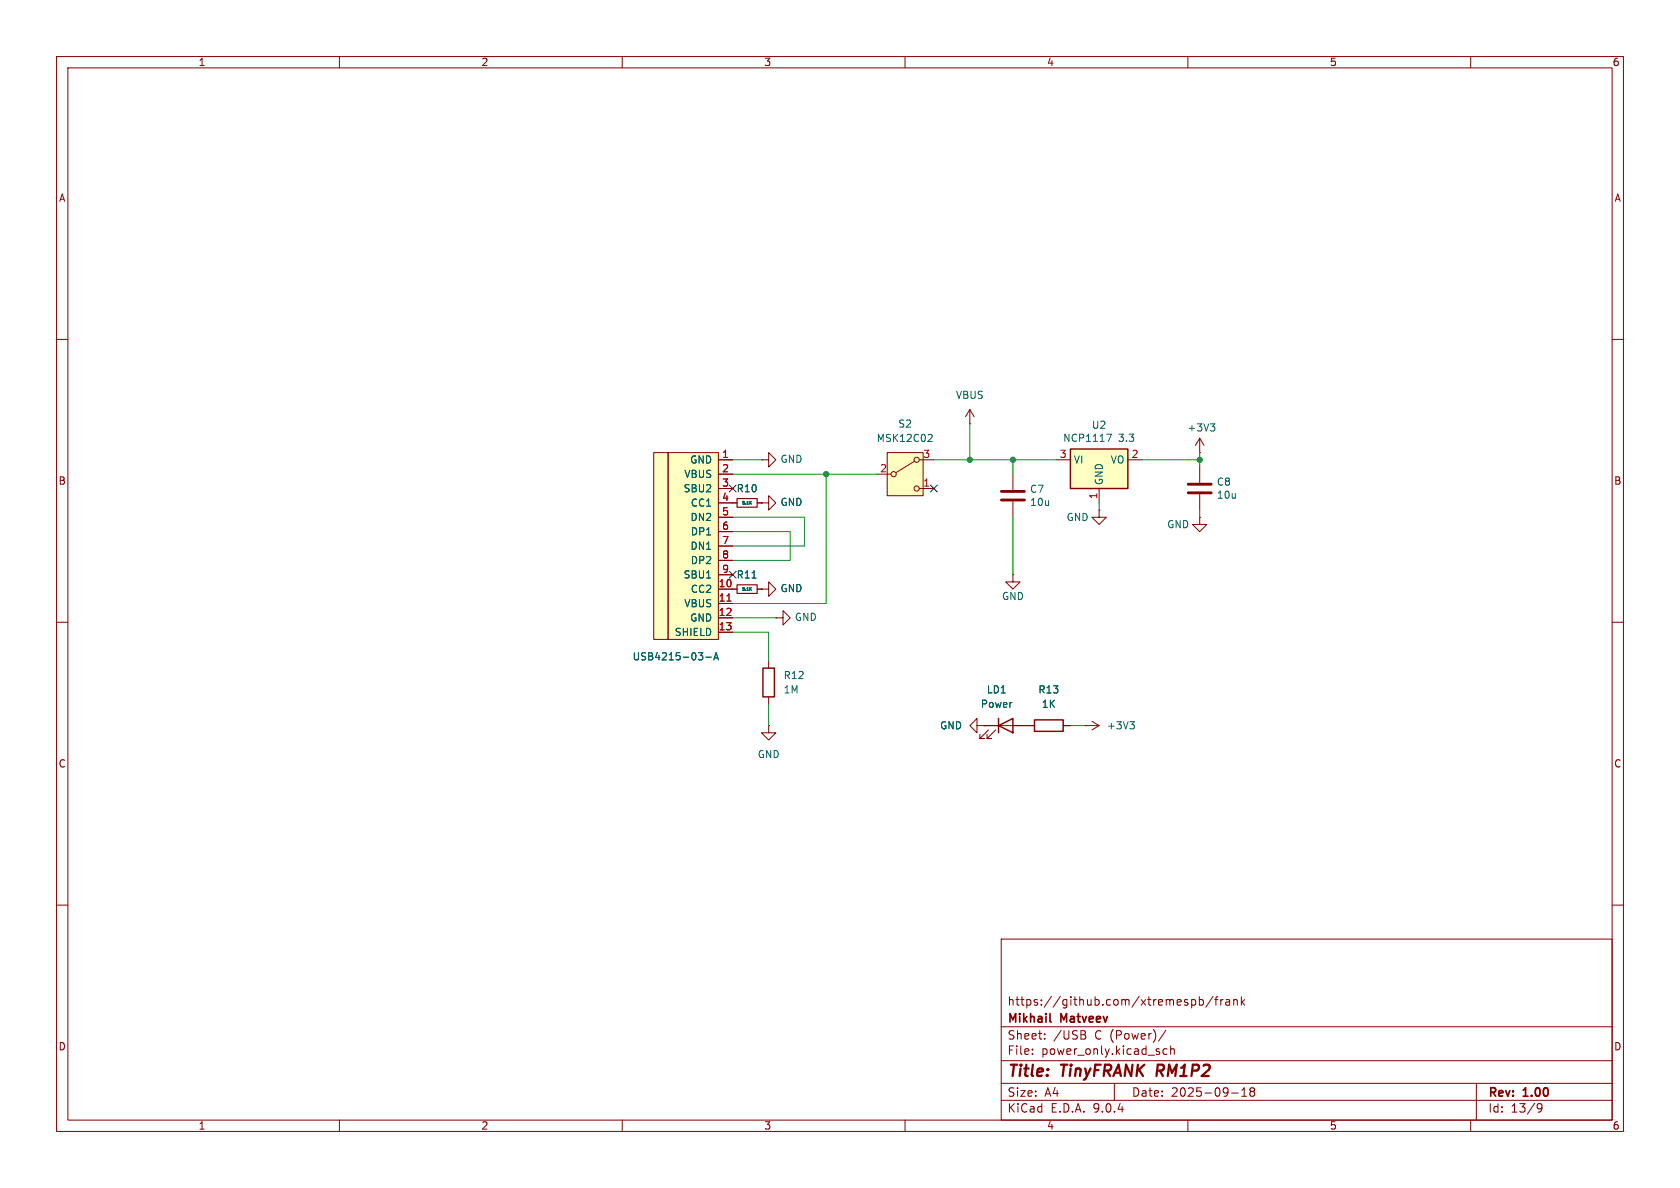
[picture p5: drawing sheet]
(kicad_sch
 (version 20250114)
 (generator "eeschema")
 (generator_version "9.0")
 (paper "A4")
 (title_block
  (title "${NAME} ${MODEL}")
  (date "${DATE}")
  (rev "${VERSION}")
  (company "Mikhail Matveev")
  (comment 1 "https://github.com/xtremespb/frank"))
 (lib_symbols
  (symbol "+3V3_1"
   (power)
   (pin_numbers (hide yes))
   (pin_names
    (offset 0) (hide yes)) (exclude_from_sim no) (in_bom yes) (on_board yes)
   (property "Reference" "#PWR" (at 0 -3.81 0) (effects (font (size 1.27 1.27)) (hide yes)))
   (property "Value" "+3V3" (at 0 3.556 0) (effects (font (size 1.27 1.27))))
   (property "Footprint" "" (at 0 0 0) (effects (font (size 1.27 1.27)) (hide yes)))
   (property "Datasheet" "" (at 0 0 0) (effects (font (size 1.27 1.27)) (hide yes)))
   (property "Description" "Power symbol creates a global label with name \"+3V3\"" (at 0 0 0) (effects (font (size 1.27 1.27)) (hide yes)))
   (symbol "+3V3_1_0_1"
    (polyline (pts (xy -0.762 1.27) (xy 0 2.54)) (stroke (width 0) (type default)) (fill (type none)))
    (polyline (pts (xy 0 2.54) (xy 0.762 1.27)) (stroke (width 0) (type default)) (fill (type none)))
    (polyline (pts (xy 0 0) (xy 0 2.54)) (stroke (width 0) (type default)) (fill (type none))))
   (symbol "+3V3_1_1_1"
    (pin power_in line (at 0 0 90) (length 0) (name "~" (effects (font (size 1.27 1.27)))) (number "1" (effects (font (size 1.27 1.27))))))
   (embedded_fonts no))
  (symbol "Device:C"
   (pin_numbers (hide yes))
   (pin_names
    (offset 0.254)) (exclude_from_sim no) (in_bom yes) (on_board yes)
   (property "Reference" "C" (at 0.635 2.54 0) (effects (font (size 1.27 1.27)) (justify left)))
   (property "Value" "C" (at 0.635 -2.54 0) (effects (font (size 1.27 1.27)) (justify left)))
   (property "Footprint" "" (at 0.9652 -3.81 0) (effects (font (size 1.27 1.27)) (hide yes)))
   (property "Datasheet" "~" (at 0 0 0) (effects (font (size 1.27 1.27)) (hide yes)))
   (property "Description" "Unpolarized capacitor" (at 0 0 0) (effects (font (size 1.27 1.27)) (hide yes)))
   (symbol "C_0_1"
    (polyline (pts (xy -2.032 0.762) (xy 2.032 0.762)) (stroke (width 0.508) (type default)) (fill (type none)))
    (polyline (pts (xy -2.032 -0.762) (xy 2.032 -0.762)) (stroke (width 0.508) (type default)) (fill (type none))))
   (symbol "C_1_1"
    (pin passive line (at 0 3.81 270) (length 2.794) (name "~" (effects (font (size 1.27 1.27)))) (number "1" (effects (font (size 1.27 1.27)))))
    (pin passive line (at 0 -3.81 90) (length 2.794) (name "~" (effects (font (size 1.27 1.27)))) (number "2" (effects (font (size 1.27 1.27))))))
   (embedded_fonts no))
  (symbol "Device:LED"
   (pin_numbers (hide yes))
   (pin_names
    (offset 1.016) (hide yes)) (exclude_from_sim no) (in_bom yes) (on_board yes)
   (property "Reference" "D" (at 0 2.54 0) (effects (font (size 1.27 1.27))))
   (property "Value" "LED" (at 0 -2.54 0) (effects (font (size 1.27 1.27))))
   (property "Footprint" "" (at 0 0 0) (effects (font (size 1.27 1.27)) (hide yes)))
   (property "Datasheet" "~" (at 0 0 0) (effects (font (size 1.27 1.27)) (hide yes)))
   (property "Description" "Light emitting diode" (at 0 0 0) (effects (font (size 1.27 1.27)) (hide yes)))
   (property "Sim.Pins" "1=K 2=A" (at 0 0 0) (effects (font (size 1.27 1.27)) (hide yes)))
   (symbol "LED_0_1"
    (polyline (pts (xy -3.048 -0.762) (xy -4.572 -2.286) (xy -3.81 -2.286) (xy -4.572 -2.286) (xy -4.572 -1.524)) (stroke (width 0) (type default)) (fill (type none)))
    (polyline (pts (xy -1.778 -0.762) (xy -3.302 -2.286) (xy -2.54 -2.286) (xy -3.302 -2.286) (xy -3.302 -1.524)) (stroke (width 0) (type default)) (fill (type none)))
    (polyline (pts (xy -1.27 0) (xy 1.27 0)) (stroke (width 0) (type default)) (fill (type none)))
    (polyline (pts (xy -1.27 -1.27) (xy -1.27 1.27)) (stroke (width 0.254) (type default)) (fill (type none)))
    (polyline (pts (xy 1.27 -1.27) (xy 1.27 1.27) (xy -1.27 0) (xy 1.27 -1.27)) (stroke (width 0.254) (type default)) (fill (type none))))
   (symbol "LED_1_1"
    (pin passive line (at -3.81 0 0) (length 2.54) (name "K" (effects (font (size 1.27 1.27)))) (number "1" (effects (font (size 1.27 1.27)))))
    (pin passive line (at 3.81 0 180) (length 2.54) (name "A" (effects (font (size 1.27 1.27)))) (number "2" (effects (font (size 1.27 1.27))))))
   (embedded_fonts no))
  (symbol "Device:R"
   (pin_numbers (hide yes))
   (pin_names
    (offset 0)) (exclude_from_sim no) (in_bom yes) (on_board yes)
   (property "Reference" "R" (at 2.032 0 90) (effects (font (size 1.27 1.27))))
   (property "Value" "R" (at 0 0 90) (effects (font (size 1.27 1.27))))
   (property "Footprint" "" (at -1.778 0 90) (effects (font (size 1.27 1.27)) (hide yes)))
   (property "Datasheet" "~" (at 0 0 0) (effects (font (size 1.27 1.27)) (hide yes)))
   (property "Description" "Resistor" (at 0 0 0) (effects (font (size 1.27 1.27)) (hide yes)))
   (symbol "R_0_1"
    (rectangle (start -1.016 -2.54) (end 1.016 2.54) (stroke (width 0.254) (type default)) (fill (type none))))
   (symbol "R_1_1"
    (pin passive line (at 0 3.81 270) (length 1.27) (name "~" (effects (font (size 1.27 1.27)))) (number "1" (effects (font (size 1.27 1.27)))))
    (pin passive line (at 0 -3.81 90) (length 1.27) (name "~" (effects (font (size 1.27 1.27)))) (number "2" (effects (font (size 1.27 1.27))))))
   (embedded_fonts no))
  (symbol "Device:R_Small"
   (pin_numbers (hide yes))
   (pin_names
    (offset 0.254) (hide yes)) (exclude_from_sim no) (in_bom yes) (on_board yes)
   (property "Reference" "R" (at 0 0 90) (effects (font (size 1.016 1.016))))
   (property "Value" "R_Small" (at 1.778 0 90) (effects (font (size 1.27 1.27))))
   (property "Footprint" "" (at 0 0 0) (effects (font (size 1.27 1.27)) (hide yes)))
   (property "Datasheet" "~" (at 0 0 0) (effects (font (size 1.27 1.27)) (hide yes)))
   (property "Description" "Resistor, small symbol" (at 0 0 0) (effects (font (size 1.27 1.27)) (hide yes)))
   (symbol "R_Small_0_1"
    (rectangle (start -0.762 1.778) (end 0.762 -1.778) (stroke (width 0.2032) (type default)) (fill (type none))))
   (symbol "R_Small_1_1"
    (pin passive line (at 0 2.54 270) (length 0.762) (name "~" (effects (font (size 1.27 1.27)))) (number "1" (effects (font (size 1.27 1.27)))))
    (pin passive line (at 0 -2.54 90) (length 0.762) (name "~" (effects (font (size 1.27 1.27)))) (number "2" (effects (font (size 1.27 1.27))))))
   (embedded_fonts no))
  (symbol "FRANK:USB-C"
   (pin_names
    (offset 1.016)) (exclude_from_sim no) (in_bom yes) (on_board yes)
   (property "Reference" "USB1" (at -6.35 10.16 0) (effects (font (size 1.27 1.27)) (justify right) (hide yes)))
   (property "Value" "USB Type C" (at 0.254 -20.828 0) (effects (font (size 1.27 1.27)) (justify right)))
   (property "Footprint" "LIBS:USB-TYPE-C-31-M-12_lib2" (at 3.81 -1.27 0) (effects (font (size 1.27 1.27)) (hide yes)))
   (property "Datasheet" "" (at 3.81 -1.27 0) (effects (font (size 1.27 1.27)) (hide yes)))
   (property "Description" "" (at 0 0 0) (effects (font (size 1.27 1.27)) (hide yes)))
   (property "LCSC" "C165948" (at 0 0 0) (effects (font (size 1.27 1.27)) (hide yes)))
   (symbol "USB-C_0_1"
    (rectangle (start -11.43 15.24) (end -8.89 -17.78) (stroke (width 0) (type default)) (fill (type background)))
    (rectangle (start 0 -17.78) (end -8.89 15.24) (stroke (width 0) (type default)) (fill (type background))))
   (symbol "USB-C_1_1"
    (pin input line (at 2.54 13.97 180) (length 2.54) (name "GND" (effects (font (size 1.27 1.27)))) (number "1" (effects (font (size 1.27 1.27)))))
    (pin input line (at 2.54 11.43 180) (length 2.54) (name "VBUS" (effects (font (size 1.27 1.27)))) (number "2" (effects (font (size 1.27 1.27)))))
    (pin input line (at 2.54 8.89 180) (length 2.54) (name "SBU2" (effects (font (size 1.27 1.27)))) (number "3" (effects (font (size 1.27 1.27)))))
    (pin input line (at 2.54 6.35 180) (length 2.54) (name "CC1" (effects (font (size 1.27 1.27)))) (number "4" (effects (font (size 1.27 1.27)))))
    (pin input line (at 2.54 3.81 180) (length 2.54) (name "DN2" (effects (font (size 1.27 1.27)))) (number "5" (effects (font (size 1.27 1.27)))))
    (pin input line (at 2.54 1.27 180) (length 2.54) (name "DP1" (effects (font (size 1.27 1.27)))) (number "6" (effects (font (size 1.27 1.27)))))
    (pin input line (at 2.54 -1.27 180) (length 2.54) (name "DN1" (effects (font (size 1.27 1.27)))) (number "7" (effects (font (size 1.27 1.27)))))
    (pin input line (at 2.54 -3.81 180) (length 2.54) (name "DP2" (effects (font (size 1.27 1.27)))) (number "8" (effects (font (size 1.27 1.27)))))
    (pin input line (at 2.54 -6.35 180) (length 2.54) (name "SBU1" (effects (font (size 1.27 1.27)))) (number "9" (effects (font (size 1.27 1.27)))))
    (pin input line (at 2.54 -8.89 180) (length 2.54) (name "CC2" (effects (font (size 1.27 1.27)))) (number "10" (effects (font (size 1.27 1.27)))))
    (pin input line (at 2.54 -11.43 180) (length 2.54) (name "VBUS" (effects (font (size 1.27 1.27)))) (number "11" (effects (font (size 1.27 1.27)))))
    (pin input line (at 2.54 -13.97 180) (length 2.54) (name "GND" (effects (font (size 1.27 1.27)))) (number "12" (effects (font (size 1.27 1.27)))))
    (pin input line (at 2.54 -16.51 180) (length 2.54) (name "SHIELD" (effects (font (size 1.27 1.27)))) (number "13" (effects (font (size 1.27 1.27))))))
   (embedded_fonts no))
  (symbol "GND_1"
   (power)
   (pin_numbers (hide yes))
   (pin_names
    (offset 0) (hide yes)) (exclude_from_sim no) (in_bom yes) (on_board yes)
   (property "Reference" "#PWR" (at 0 -6.35 0) (effects (font (size 1.27 1.27)) (hide yes)))
   (property "Value" "GND" (at 0 -3.81 0) (effects (font (size 1.27 1.27))))
   (property "Footprint" "" (at 0 0 0) (effects (font (size 1.27 1.27)) (hide yes)))
   (property "Datasheet" "" (at 0 0 0) (effects (font (size 1.27 1.27)) (hide yes)))
   (property "Description" "Power symbol creates a global label with name \"GND\" , ground" (at 0 0 0) (effects (font (size 1.27 1.27)) (hide yes)))
   (symbol "GND_1_0_1"
    (polyline (pts (xy 0 0) (xy 0 -1.27) (xy 1.27 -1.27) (xy 0 -2.54) (xy -1.27 -1.27) (xy 0 -1.27)) (stroke (width 0) (type default)) (fill (type none))))
   (symbol "GND_1_1_1"
    (pin power_in line (at 0 0 270) (length 0) (name "~" (effects (font (size 1.27 1.27)))) (number "1" (effects (font (size 1.27 1.27))))))
   (embedded_fonts no))
  (symbol "GND_2"
   (power)
   (pin_numbers (hide yes))
   (pin_names
    (offset 0) (hide yes)) (exclude_from_sim no) (in_bom yes) (on_board yes)
   (property "Reference" "#PWR" (at 0 -6.35 0) (effects (font (size 1.27 1.27)) (hide yes)))
   (property "Value" "GND" (at 0 -3.81 0) (effects (font (size 1.27 1.27))))
   (property "Footprint" "" (at 0 0 0) (effects (font (size 1.27 1.27)) (hide yes)))
   (property "Datasheet" "" (at 0 0 0) (effects (font (size 1.27 1.27)) (hide yes)))
   (property "Description" "Power symbol creates a global label with name \"GND\" , ground" (at 0 0 0) (effects (font (size 1.27 1.27)) (hide yes)))
   (symbol "GND_2_0_1"
    (polyline (pts (xy 0 0) (xy 0 -1.27) (xy 1.27 -1.27) (xy 0 -2.54) (xy -1.27 -1.27) (xy 0 -1.27)) (stroke (width 0) (type default)) (fill (type none))))
   (symbol "GND_2_1_1"
    (pin power_in line (at 0 0 270) (length 0) (name "~" (effects (font (size 1.27 1.27)))) (number "1" (effects (font (size 1.27 1.27))))))
   (embedded_fonts no))
  (symbol "GND_3"
   (power)
   (pin_numbers (hide yes))
   (pin_names
    (offset 0) (hide yes)) (exclude_from_sim no) (in_bom yes) (on_board yes)
   (property "Reference" "#PWR" (at 0 -6.35 0) (effects (font (size 1.27 1.27)) (hide yes)))
   (property "Value" "GND" (at 0 -3.81 0) (effects (font (size 1.27 1.27))))
   (property "Footprint" "" (at 0 0 0) (effects (font (size 1.27 1.27)) (hide yes)))
   (property "Datasheet" "" (at 0 0 0) (effects (font (size 1.27 1.27)) (hide yes)))
   (property "Description" "Power symbol creates a global label with name \"GND\" , ground" (at 0 0 0) (effects (font (size 1.27 1.27)) (hide yes)))
   (symbol "GND_3_0_1"
    (polyline (pts (xy 0 0) (xy 0 -1.27) (xy 1.27 -1.27) (xy 0 -2.54) (xy -1.27 -1.27) (xy 0 -1.27)) (stroke (width 0) (type default)) (fill (type none))))
   (symbol "GND_3_1_1"
    (pin power_in line (at 0 0 270) (length 0) (name "~" (effects (font (size 1.27 1.27)))) (number "1" (effects (font (size 1.27 1.27))))))
   (embedded_fonts no))
  (symbol "GND_4"
   (power)
   (pin_numbers (hide yes))
   (pin_names
    (offset 0) (hide yes)) (exclude_from_sim no) (in_bom yes) (on_board yes)
   (property "Reference" "#PWR" (at 0 -6.35 0) (effects (font (size 1.27 1.27)) (hide yes)))
   (property "Value" "GND" (at 0 -3.81 0) (effects (font (size 1.27 1.27))))
   (property "Footprint" "" (at 0 0 0) (effects (font (size 1.27 1.27)) (hide yes)))
   (property "Datasheet" "" (at 0 0 0) (effects (font (size 1.27 1.27)) (hide yes)))
   (property "Description" "Power symbol creates a global label with name \"GND\" , ground" (at 0 0 0) (effects (font (size 1.27 1.27)) (hide yes)))
   (symbol "GND_4_0_1"
    (polyline (pts (xy 0 0) (xy 0 -1.27) (xy 1.27 -1.27) (xy 0 -2.54) (xy -1.27 -1.27) (xy 0 -1.27)) (stroke (width 0) (type default)) (fill (type none))))
   (symbol "GND_4_1_1"
    (pin power_in line (at 0 0 270) (length 0) (name "~" (effects (font (size 1.27 1.27)))) (number "1" (effects (font (size 1.27 1.27))))))
   (embedded_fonts no))
  (symbol "GND_5"
   (power)
   (pin_numbers (hide yes))
   (pin_names
    (offset 0) (hide yes)) (exclude_from_sim no) (in_bom yes) (on_board yes)
   (property "Reference" "#PWR" (at 0 -6.35 0) (effects (font (size 1.27 1.27)) (hide yes)))
   (property "Value" "GND" (at 0 -3.81 0) (effects (font (size 1.27 1.27))))
   (property "Footprint" "" (at 0 0 0) (effects (font (size 1.27 1.27)) (hide yes)))
   (property "Datasheet" "" (at 0 0 0) (effects (font (size 1.27 1.27)) (hide yes)))
   (property "Description" "Power symbol creates a global label with name \"GND\" , ground" (at 0 0 0) (effects (font (size 1.27 1.27)) (hide yes)))
   (symbol "GND_5_0_1"
    (polyline (pts (xy 0 0) (xy 0 -1.27) (xy 1.27 -1.27) (xy 0 -2.54) (xy -1.27 -1.27) (xy 0 -1.27)) (stroke (width 0) (type default)) (fill (type none))))
   (symbol "GND_5_1_1"
    (pin power_in line (at 0 0 270) (length 0) (name "~" (effects (font (size 1.27 1.27)))) (number "1" (effects (font (size 1.27 1.27))))))
   (embedded_fonts no))
  (symbol "GND_6"
   (power)
   (pin_numbers (hide yes))
   (pin_names
    (offset 0) (hide yes)) (exclude_from_sim no) (in_bom yes) (on_board yes)
   (property "Reference" "#PWR" (at 0 -6.35 0) (effects (font (size 1.27 1.27)) (hide yes)))
   (property "Value" "GND" (at 0 -3.81 0) (effects (font (size 1.27 1.27))))
   (property "Footprint" "" (at 0 0 0) (effects (font (size 1.27 1.27)) (hide yes)))
   (property "Datasheet" "" (at 0 0 0) (effects (font (size 1.27 1.27)) (hide yes)))
   (property "Description" "Power symbol creates a global label with name \"GND\" , ground" (at 0 0 0) (effects (font (size 1.27 1.27)) (hide yes)))
   (symbol "GND_6_0_1"
    (polyline (pts (xy 0 0) (xy 0 -1.27) (xy 1.27 -1.27) (xy 0 -2.54) (xy -1.27 -1.27) (xy 0 -1.27)) (stroke (width 0) (type default)) (fill (type none))))
   (symbol "GND_6_1_1"
    (pin power_in line (at 0 0 270) (length 0) (name "~" (effects (font (size 1.27 1.27)))) (number "1" (effects (font (size 1.27 1.27))))))
   (embedded_fonts no))
  (symbol "GND_7"
   (power)
   (pin_numbers (hide yes))
   (pin_names
    (offset 0) (hide yes)) (exclude_from_sim no) (in_bom yes) (on_board yes)
   (property "Reference" "#PWR" (at 0 -6.35 0) (effects (font (size 1.27 1.27)) (hide yes)))
   (property "Value" "GND" (at 0 -3.81 0) (effects (font (size 1.27 1.27))))
   (property "Footprint" "" (at 0 0 0) (effects (font (size 1.27 1.27)) (hide yes)))
   (property "Datasheet" "" (at 0 0 0) (effects (font (size 1.27 1.27)) (hide yes)))
   (property "Description" "Power symbol creates a global label with name \"GND\" , ground" (at 0 0 0) (effects (font (size 1.27 1.27)) (hide yes)))
   (symbol "GND_7_0_1"
    (polyline (pts (xy 0 0) (xy 0 -1.27) (xy 1.27 -1.27) (xy 0 -2.54) (xy -1.27 -1.27) (xy 0 -1.27)) (stroke (width 0) (type default)) (fill (type none))))
   (symbol "GND_7_1_1"
    (pin power_in line (at 0 0 270) (length 0) (name "~" (effects (font (size 1.27 1.27)))) (number "1" (effects (font (size 1.27 1.27))))))
   (embedded_fonts no))
  (symbol "R_Small_1"
   (pin_numbers (hide yes))
   (pin_names
    (offset 0.254) (hide yes)) (exclude_from_sim no) (in_bom yes) (on_board yes)
   (property "Reference" "R" (at 0 0 90) (effects (font (size 1.016 1.016))))
   (property "Value" "R_Small" (at 1.778 0 90) (effects (font (size 1.27 1.27))))
   (property "Footprint" "" (at 0 0 0) (effects (font (size 1.27 1.27)) (hide yes)))
   (property "Datasheet" "~" (at 0 0 0) (effects (font (size 1.27 1.27)) (hide yes)))
   (property "Description" "Resistor, small symbol" (at 0 0 0) (effects (font (size 1.27 1.27)) (hide yes)))
   (symbol "R_Small_1_0_1"
    (rectangle (start -0.762 1.778) (end 0.762 -1.778) (stroke (width 0.2032) (type default)) (fill (type none))))
   (symbol "R_Small_1_1_1"
    (pin passive line (at 0 2.54 270) (length 0.762) (name "~" (effects (font (size 1.27 1.27)))) (number "1" (effects (font (size 1.27 1.27)))))
    (pin passive line (at 0 -2.54 90) (length 0.762) (name "~" (effects (font (size 1.27 1.27)))) (number "2" (effects (font (size 1.27 1.27))))))
   (embedded_fonts no))
  (symbol "Regulator_Linear:NCP1117-3.3_SOT223" (exclude_from_sim no) (in_bom yes) (on_board yes)
   (property "Reference" "U" (at -3.81 3.175 0) (effects (font (size 1.27 1.27))))
   (property "Value" "NCP1117-3.3_SOT223" (at 0 3.175 0) (effects (font (size 1.27 1.27)) (justify left)))
   (property "Footprint" "Package_TO_SOT_SMD:SOT-223-3_TabPin2" (at 0 5.08 0) (effects (font (size 1.27 1.27)) (hide yes)))
   (property "Datasheet" "http://www.onsemi.com/pub_link/Collateral/NCP1117-D.PDF" (at 2.54 -6.35 0) (effects (font (size 1.27 1.27)) (hide yes)))
   (property "Description" "1A Low drop-out regulator, Fixed Output 3.3V, SOT-223" (at 0 0 0) (effects (font (size 1.27 1.27)) (hide yes)))
   (symbol "NCP1117-3.3_SOT223_0_1"
    (rectangle (start -5.08 -5.08) (end 5.08 1.905) (stroke (width 0.254) (type default)) (fill (type background))))
   (symbol "NCP1117-3.3_SOT223_1_1"
    (pin power_in line (at -7.62 0 0) (length 2.54) (name "VI" (effects (font (size 1.27 1.27)))) (number "3" (effects (font (size 1.27 1.27)))))
    (pin power_in line (at 0 -7.62 90) (length 2.54) (name "GND" (effects (font (size 1.27 1.27)))) (number "1" (effects (font (size 1.27 1.27)))))
    (pin power_out line (at 7.62 0 180) (length 2.54) (name "VO" (effects (font (size 1.27 1.27)))) (number "2" (effects (font (size 1.27 1.27))))))
   (embedded_fonts no))
  (symbol "Switch:SW_SPDT_321"
   (pin_names
    (offset 1) (hide yes)) (exclude_from_sim no) (in_bom yes) (on_board yes)
   (property "Reference" "SW" (at 0 5.08 0) (effects (font (size 1.27 1.27))))
   (property "Value" "SW_SPDT_321" (at 0 -5.08 0) (effects (font (size 1.27 1.27))))
   (property "Footprint" "" (at 0 -10.16 0) (effects (font (size 1.27 1.27)) (hide yes)))
   (property "Datasheet" "~" (at 0 -7.62 0) (effects (font (size 1.27 1.27)) (hide yes)))
   (property "Description" "Switch, single pole double throw" (at 0 0 0) (effects (font (size 1.27 1.27)) (hide yes)))
   (symbol "SW_SPDT_321_0_1"
    (circle (center -2.032 0) (radius 0.4572) (stroke (width 0) (type default)) (fill (type none)))
    (polyline (pts (xy -1.651 0.254) (xy 1.651 2.286)) (stroke (width 0) (type default)) (fill (type none)))
    (circle (center 2.032 2.54) (radius 0.4572) (stroke (width 0) (type default)) (fill (type none)))
    (circle (center 2.032 -2.54) (radius 0.4572) (stroke (width 0) (type default)) (fill (type none))))
   (symbol "SW_SPDT_321_1_1"
    (rectangle (start -3.175 3.81) (end 3.175 -3.81) (stroke (width 0) (type default)) (fill (type background)))
    (pin passive line (at -5.08 0 0) (length 2.54) (name "B" (effects (font (size 1.27 1.27)))) (number "2" (effects (font (size 1.27 1.27)))))
    (pin passive line (at 5.08 2.54 180) (length 2.54) (name "A" (effects (font (size 1.27 1.27)))) (number "3" (effects (font (size 1.27 1.27)))))
    (pin passive line (at 5.08 -2.54 180) (length 2.54) (name "C" (effects (font (size 1.27 1.27)))) (number "1" (effects (font (size 1.27 1.27))))))
   (embedded_fonts no))
  (symbol "power:+3V3"
   (power)
   (pin_numbers (hide yes))
   (pin_names
    (offset 0) (hide yes)) (exclude_from_sim no) (in_bom yes) (on_board yes)
   (property "Reference" "#PWR" (at 0 -3.81 0) (effects (font (size 1.27 1.27)) (hide yes)))
   (property "Value" "+3V3" (at 0 3.556 0) (effects (font (size 1.27 1.27))))
   (property "Footprint" "" (at 0 0 0) (effects (font (size 1.27 1.27)) (hide yes)))
   (property "Datasheet" "" (at 0 0 0) (effects (font (size 1.27 1.27)) (hide yes)))
   (property "Description" "Power symbol creates a global label with name \"+3V3\"" (at 0 0 0) (effects (font (size 1.27 1.27)) (hide yes)))
   (symbol "+3V3_0_1"
    (polyline (pts (xy -0.762 1.27) (xy 0 2.54)) (stroke (width 0) (type default)) (fill (type none)))
    (polyline (pts (xy 0 2.54) (xy 0.762 1.27)) (stroke (width 0) (type default)) (fill (type none)))
    (polyline (pts (xy 0 0) (xy 0 2.54)) (stroke (width 0) (type default)) (fill (type none))))
   (symbol "+3V3_1_1"
    (pin power_in line (at 0 0 90) (length 0) (name "~" (effects (font (size 1.27 1.27)))) (number "1" (effects (font (size 1.27 1.27))))))
   (embedded_fonts no))
  (symbol "power:GND"
   (power)
   (pin_numbers (hide yes))
   (pin_names
    (offset 0) (hide yes)) (exclude_from_sim no) (in_bom yes) (on_board yes)
   (property "Reference" "#PWR" (at 0 -6.35 0) (effects (font (size 1.27 1.27)) (hide yes)))
   (property "Value" "GND" (at 0 -3.81 0) (effects (font (size 1.27 1.27))))
   (property "Footprint" "" (at 0 0 0) (effects (font (size 1.27 1.27)) (hide yes)))
   (property "Datasheet" "" (at 0 0 0) (effects (font (size 1.27 1.27)) (hide yes)))
   (property "Description" "Power symbol creates a global label with name \"GND\" , ground" (at 0 0 0) (effects (font (size 1.27 1.27)) (hide yes)))
   (symbol "GND_0_1"
    (polyline (pts (xy 0 0) (xy 0 -1.27) (xy 1.27 -1.27) (xy 0 -2.54) (xy -1.27 -1.27) (xy 0 -1.27)) (stroke (width 0) (type default)) (fill (type none))))
   (symbol "GND_1_1"
    (pin power_in line (at 0 0 270) (length 0) (name "~" (effects (font (size 1.27 1.27)))) (number "1" (effects (font (size 1.27 1.27))))))
   (embedded_fonts no))
  (symbol "power:VBUS"
   (power)
   (pin_numbers (hide yes))
   (pin_names
    (offset 0) (hide yes)) (exclude_from_sim no) (in_bom yes) (on_board yes)
   (property "Reference" "#PWR" (at 0 -3.81 0) (effects (font (size 1.27 1.27)) (hide yes)))
   (property "Value" "VBUS" (at 0 3.556 0) (effects (font (size 1.27 1.27))))
   (property "Footprint" "" (at 0 0 0) (effects (font (size 1.27 1.27)) (hide yes)))
   (property "Datasheet" "" (at 0 0 0) (effects (font (size 1.27 1.27)) (hide yes)))
   (property "Description" "Power symbol creates a global label with name \"VBUS\"" (at 0 0 0) (effects (font (size 1.27 1.27)) (hide yes)))
   (symbol "VBUS_0_1"
    (polyline (pts (xy -0.762 1.27) (xy 0 2.54)) (stroke (width 0) (type default)) (fill (type none)))
    (polyline (pts (xy 0 2.54) (xy 0.762 1.27)) (stroke (width 0) (type default)) (fill (type none)))
    (polyline (pts (xy 0 0) (xy 0 2.54)) (stroke (width 0) (type default)) (fill (type none))))
   (symbol "VBUS_1_1"
    (pin power_in line (at 0 0 90) (length 0) (name "~" (effects (font (size 1.27 1.27)))) (number "1" (effects (font (size 1.27 1.27))))))
   (embedded_fonts no)))
 (junction
  (at 146.05 83.82)
  (diameter 0)
  (color 0 0 0 0))
 (junction
  (at 171.45 81.28)
  (diameter 0)
  (color 0 0 0 0))
 (junction
  (at 179.07 81.28)
  (diameter 0)
  (color 0 0 0 0))
 (junction
  (at 212.09 81.28)
  (diameter 0)
  (color 0 0 0 0))
 (no_connect
  (at 129.54 101.6))
 (no_connect
  (at 129.54 86.36))
 (no_connect
  (at 165.1 86.36))
 (wire
  (pts (xy 186.69 81.28) (xy 179.07 81.28))
  (stroke (width 0) (type default)))
 (wire
  (pts (xy 129.54 96.52) (xy 142.24 96.52))
  (stroke (width 0) (type default)))
 (wire
  (pts (xy 139.7 93.98) (xy 139.7 99.06))
  (stroke (width 0) (type default)))
 (wire
  (pts (xy 171.45 81.28) (xy 179.07 81.28))
  (stroke (width 0) (type default)))
 (wire
  (pts (xy 135.89 111.76) (xy 135.89 116.84))
  (stroke (width 0) (type default)))
 (wire
  (pts (xy 129.54 99.06) (xy 139.7 99.06))
  (stroke (width 0) (type default)))
 (wire
  (pts (xy 165.1 81.28) (xy 171.45 81.28))
  (stroke (width 0) (type default)))
 (wire
  (pts (xy 142.24 91.44) (xy 142.24 96.52))
  (stroke (width 0) (type default)))
 (wire
  (pts (xy 194.31 88.9) (xy 194.31 90.17))
  (stroke (width 0) (type default)))
 (wire
  (pts (xy 179.07 91.44) (xy 179.07 101.6))
  (stroke (width 0) (type default)))
 (wire
  (pts (xy 146.05 83.82) (xy 154.94 83.82))
  (stroke (width 0) (type default)))
 (wire
  (pts (xy 129.54 111.76) (xy 135.89 111.76))
  (stroke (width 0) (type default)))
 (wire
  (pts (xy 146.05 83.82) (xy 146.05 106.68))
  (stroke (width 0) (type default)))
 (wire
  (pts (xy 129.54 83.82) (xy 146.05 83.82))
  (stroke (width 0) (type default)))
 (wire
  (pts (xy 212.09 81.28) (xy 212.09 80.01))
  (stroke (width 0) (type default)))
 (wire
  (pts (xy 129.54 109.22) (xy 137.16 109.22))
  (stroke (width 0) (type default)))
 (wire
  (pts (xy 171.45 74.93) (xy 171.45 81.28))
  (stroke (width 0) (type default)))
 (wire
  (pts (xy 135.89 128.27) (xy 135.89 124.46))
  (stroke (width 0) (type default)))
 (wire
  (pts (xy 212.09 90.17) (xy 212.09 91.44))
  (stroke (width 0) (type default)))
 (wire
  (pts (xy 189.23 128.27) (xy 191.77 128.27))
  (stroke (width 0) (type default)))
 (wire
  (pts (xy 129.54 93.98) (xy 139.7 93.98))
  (stroke (width 0) (type default)))
 (wire
  (pts (xy 129.54 81.28) (xy 134.62 81.28))
  (stroke (width 0) (type default)))
 (wire
  (pts (xy 212.09 82.55) (xy 212.09 81.28))
  (stroke (width 0) (type default)))
 (wire
  (pts (xy 201.93 81.28) (xy 212.09 81.28))
  (stroke (width 0) (type default)))
 (wire
  (pts (xy 179.07 81.28) (xy 179.07 83.82))
  (stroke (width 0) (type default)))
 (wire
  (pts (xy 146.05 106.68) (xy 129.54 106.68))
  (stroke (width 0) (type default)))
 (wire
  (pts (xy 129.54 91.44) (xy 142.24 91.44))
  (stroke (width 0) (type default)))
 (symbol
  (lib_name "GND_3")
  (lib_id "power:GND")
  (at 179.07 101.6 0)
  (unit 1)
  (exclude_from_sim no)
  (in_bom yes)
  (on_board yes)
  (dnp no)
  (property "Reference" "#PWR024" (at 179.07 107.95 0) (effects (font (size 1.27 1.27)) (hide yes)))
  (property "Value" "GND" (at 179.07 105.41 0) (effects (font (size 1.27 1.27))))
  (property "Footprint" "" (at 179.07 101.6 0) (effects (font (size 1.27 1.27)) (hide yes)))
  (property "Datasheet" "" (at 179.07 101.6 0) (effects (font (size 1.27 1.27)) (hide yes)))
  (property "Description" "Power symbol creates a global label with name \"GND\" , ground" (at 179.07 101.6 0) (effects (font (size 1.27 1.27)) (hide yes)))
  (pin "1"))
 (symbol
  (lib_id "Regulator_Linear:NCP1117-3.3_SOT223")
  (at 194.31 81.28 0)
  (unit 1)
  (exclude_from_sim no)
  (in_bom yes)
  (on_board yes)
  (dnp no)
  (property "Reference" "U2" (at 194.31 75.1332 0) (effects (font (size 1.27 1.27))))
  (property "Value" "NCP1117 3.3" (at 194.31 77.4446 0) (effects (font (size 1.27 1.27))))
  (property "Footprint" "FRANK:SOT-223" (at 194.31 76.2 0) (effects (font (size 1.27 1.27)) (hide yes)))
  (property "Datasheet" "http://www.onsemi.com/pub_link/Collateral/NCP1117-D.PDF" (at 196.85 87.63 0) (effects (font (size 1.27 1.27)) (hide yes)))
  (property "Description" "" (at 194.31 81.28 0) (effects (font (size 1.27 1.27)) (hide yes)))
  (property "AliExpress" "https://www.aliexpress.com/item/1005005802338707.html" (at 194.31 81.28 0) (effects (font (size 1.27 1.27)) (hide yes)))
  (property "Sim.Device" "" (at 194.31 81.28 0) (effects (font (size 1.27 1.27)) (hide yes)))
  (property "LCSC" "" (at 194.31 81.28 0) (effects (font (size 1.27 1.27)) (hide yes)))
  (pin "1")
  (pin "2")
  (pin "3"))
 (symbol
  (lib_id "Device:C")
  (at 212.09 86.36 0)
  (unit 1)
  (exclude_from_sim no)
  (in_bom yes)
  (on_board yes)
  (dnp no)
  (property "Reference" "C8" (at 215.011 85.1916 0) (effects (font (size 1.27 1.27)) (justify left)))
  (property "Value" "10u" (at 215.011 87.503 0) (effects (font (size 1.27 1.27)) (justify left)))
  (property "Footprint" "FRANK:Capacitor (0603)" (at 213.0552 90.17 0) (effects (font (size 1.27 1.27)) (hide yes)))
  (property "Datasheet" "https://eu.mouser.com/datasheet/2/40/KGM_X7R-3223212.pdf" (at 212.09 86.36 0) (effects (font (size 1.27 1.27)) (hide yes)))
  (property "Description" "" (at 212.09 86.36 0) (effects (font (size 1.27 1.27)) (hide yes)))
  (property "AliExpress" "https://www.aliexpress.com/item/33008008276.html" (at 212.09 86.36 0) (effects (font (size 1.27 1.27)) (hide yes)))
  (property "Sim.Device" "" (at 212.09 86.36 0) (effects (font (size 1.27 1.27)) (hide yes)))
  (property "LCSC" "" (at 212.09 86.36 0) (effects (font (size 1.27 1.27)) (hide yes)))
  (pin "1")
  (pin "2"))
 (symbol
  (lib_name "GND_5")
  (lib_id "power:GND")
  (at 134.62 104.14 90)
  (unit 1)
  (exclude_from_sim no)
  (in_bom yes)
  (on_board yes)
  (dnp no)
  (property "Reference" "#PWR019" (at 140.97 104.14 0) (effects (font (size 1.27 1.27)) (hide yes)))
  (property "Value" "GND" (at 137.8712 104.013 90) (effects (font (size 1.27 1.27)) (justify right)))
  (property "Footprint" "" (at 134.62 104.14 0) (effects (font (size 1.27 1.27)) (hide yes)))
  (property "Datasheet" "" (at 134.62 104.14 0) (effects (font (size 1.27 1.27)) (hide yes)))
  (property "Description" "Power symbol creates a global label with name \"GND\" , ground" (at 134.62 104.14 0) (effects (font (size 1.27 1.27)) (hide yes)))
  (pin "1"))
 (symbol
  (lib_name "R_Small_1")
  (lib_id "Device:R_Small")
  (at 132.08 88.9 270)
  (unit 1)
  (exclude_from_sim no)
  (in_bom yes)
  (on_board yes)
  (dnp no)
  (property "Reference" "R10" (at 132.08 86.36 90) (effects (font (size 1.27 1.27))))
  (property "Value" "5.1K" (at 132.08 88.9 90) (effects (font (size 0.508 0.508))))
  (property "Footprint" "FRANK:Resistor (0402)" (at 132.08 88.9 0) (effects (font (size 1.27 1.27)) (hide yes)))
  (property "Datasheet" "~" (at 132.08 88.9 0) (effects (font (size 1.27 1.27)) (hide yes)))
  (property "Description" "Resistor, small symbol" (at 132.08 88.9 0) (effects (font (size 1.27 1.27)) (hide yes)))
  (property "LCSC" "" (at 132.08 88.9 0) (effects (font (size 1.27 1.27)) (hide yes)))
  (property "AliExpress" "https://www.aliexpress.com/item/1005005945735199.html" (at 132.08 88.9 0) (effects (font (size 1.27 1.27)) (hide yes)))
  (property "Sim.Device" "" (at 132.08 88.9 0) (effects (font (size 1.27 1.27))))
  (pin "1")
  (pin "2"))
 (symbol
  (lib_id "power:VBUS")
  (at 171.45 74.93 0)
  (unit 1)
  (exclude_from_sim no)
  (in_bom yes)
  (on_board yes)
  (dnp no)
  (fields_autoplaced yes)
  (property "Reference" "#PWR022" (at 171.45 78.74 0) (effects (font (size 1.27 1.27)) (hide yes)))
  (property "Value" "VBUS" (at 171.45 69.85 0) (effects (font (size 1.27 1.27))))
  (property "Footprint" "" (at 171.45 74.93 0) (effects (font (size 1.27 1.27)) (hide yes)))
  (property "Datasheet" "" (at 171.45 74.93 0) (effects (font (size 1.27 1.27)) (hide yes)))
  (property "Description" "Power symbol creates a global label with name \"VBUS\"" (at 171.45 74.93 0) (effects (font (size 1.27 1.27)) (hide yes)))
  (pin "1"))
 (symbol
  (lib_id "Device:C")
  (at 179.07 87.63 0)
  (unit 1)
  (exclude_from_sim no)
  (in_bom yes)
  (on_board yes)
  (dnp no)
  (property "Reference" "C7" (at 181.991 86.4616 0) (effects (font (size 1.27 1.27)) (justify left)))
  (property "Value" "10u" (at 181.991 88.773 0) (effects (font (size 1.27 1.27)) (justify left)))
  (property "Footprint" "FRANK:Capacitor (0603)" (at 180.0352 91.44 0) (effects (font (size 1.27 1.27)) (hide yes)))
  (property "Datasheet" "https://eu.mouser.com/datasheet/2/40/KGM_X7R-3223212.pdf" (at 179.07 87.63 0) (effects (font (size 1.27 1.27)) (hide yes)))
  (property "Description" "" (at 179.07 87.63 0) (effects (font (size 1.27 1.27)) (hide yes)))
  (property "AliExpress" "https://www.aliexpress.com/item/33008008276.html" (at 179.07 87.63 0) (effects (font (size 1.27 1.27)) (hide yes)))
  (property "Sim.Device" "" (at 179.07 87.63 0) (effects (font (size 1.27 1.27))))
  (property "LCSC" "" (at 179.07 87.63 0) (effects (font (size 1.27 1.27)) (hide yes)))
  (pin "1")
  (pin "2"))
 (symbol
  (lib_name "GND_7")
  (lib_id "power:GND")
  (at 137.16 109.22 90)
  (unit 1)
  (exclude_from_sim no)
  (in_bom yes)
  (on_board yes)
  (dnp no)
  (property "Reference" "#PWR021" (at 143.51 109.22 0) (effects (font (size 1.27 1.27)) (hide yes)))
  (property "Value" "GND" (at 140.4112 109.093 90) (effects (font (size 1.27 1.27)) (justify right)))
  (property "Footprint" "" (at 137.16 109.22 0) (effects (font (size 1.27 1.27)) (hide yes)))
  (property "Datasheet" "" (at 137.16 109.22 0) (effects (font (size 1.27 1.27)) (hide yes)))
  (property "Description" "Power symbol creates a global label with name \"GND\" , ground" (at 137.16 109.22 0) (effects (font (size 1.27 1.27)) (hide yes)))
  (pin "1"))
 (symbol
  (lib_name "GND_1")
  (lib_id "power:GND")
  (at 212.09 91.44 0)
  (unit 1)
  (exclude_from_sim no)
  (in_bom yes)
  (on_board yes)
  (dnp no)
  (property "Reference" "#PWR028" (at 212.09 97.79 0) (effects (font (size 1.27 1.27)) (hide yes)))
  (property "Value" "GND" (at 208.28 92.71 0) (effects (font (size 1.27 1.27))))
  (property "Footprint" "" (at 212.09 91.44 0) (effects (font (size 1.27 1.27)) (hide yes)))
  (property "Datasheet" "" (at 212.09 91.44 0) (effects (font (size 1.27 1.27)) (hide yes)))
  (property "Description" "Power symbol creates a global label with name \"GND\" , ground" (at 212.09 91.44 0) (effects (font (size 1.27 1.27)) (hide yes)))
  (pin "1"))
 (symbol
  (lib_name "GND_2")
  (lib_id "power:GND")
  (at 173.99 128.27 270)
  (unit 1)
  (exclude_from_sim no)
  (in_bom yes)
  (on_board yes)
  (dnp no)
  (fields_autoplaced yes)
  (property "Reference" "#PWR023" (at 167.64 128.27 0) (effects (font (size 1.27 1.27)) (hide yes)))
  (property "Value" "GND" (at 170.18 128.2699 90) (effects (font (size 1.27 1.27)) (justify right)))
  (property "Footprint" "" (at 173.99 128.27 0) (effects (font (size 1.27 1.27)) (hide yes)))
  (property "Datasheet" "" (at 173.99 128.27 0) (effects (font (size 1.27 1.27)) (hide yes)))
  (property "Description" "Power symbol creates a global label with name \"GND\" , ground" (at 173.99 128.27 0) (effects (font (size 1.27 1.27)) (hide yes)))
  (pin "1"))
 (symbol
  (lib_id "power:+3V3")
  (at 212.09 80.01 0)
  (unit 1)
  (exclude_from_sim no)
  (in_bom yes)
  (on_board yes)
  (dnp no)
  (property "Reference" "#PWR027" (at 212.09 83.82 0) (effects (font (size 1.27 1.27)) (hide yes)))
  (property "Value" "+3V3" (at 212.471 75.6158 0) (effects (font (size 1.27 1.27))))
  (property "Footprint" "" (at 212.09 80.01 0) (effects (font (size 1.27 1.27)) (hide yes)))
  (property "Datasheet" "" (at 212.09 80.01 0) (effects (font (size 1.27 1.27)) (hide yes)))
  (property "Description" "Power symbol creates a global label with name \"+3V3\"" (at 212.09 80.01 0) (effects (font (size 1.27 1.27)) (hide yes)))
  (pin "1"))
 (symbol
  (lib_id "power:GND")
  (at 135.89 128.27 0)
  (unit 1)
  (exclude_from_sim no)
  (in_bom yes)
  (on_board yes)
  (dnp no)
  (fields_autoplaced yes)
  (property "Reference" "#PWR020" (at 135.89 134.62 0) (effects (font (size 1.27 1.27)) (hide yes)))
  (property "Value" "GND" (at 135.89 133.35 0) (effects (font (size 1.27 1.27))))
  (property "Footprint" "" (at 135.89 128.27 0) (effects (font (size 1.27 1.27)) (hide yes)))
  (property "Datasheet" "" (at 135.89 128.27 0) (effects (font (size 1.27 1.27)) (hide yes)))
  (property "Description" "Power symbol creates a global label with name \"GND\" , ground" (at 135.89 128.27 0) (effects (font (size 1.27 1.27)) (hide yes)))
  (pin "1"))
 (symbol
  (lib_id "FRANK:USB-C")
  (at 127 95.25 0)
  (unit 1)
  (exclude_from_sim no)
  (in_bom yes)
  (on_board yes)
  (dnp no)
  (property "Reference" "J4" (at 120.65 85.09 0) (effects (font (size 1.27 1.27)) (justify right) (hide yes)))
  (property "Value" "USB4215-03-A" (at 127.254 116.078 0) (effects (font (size 1.27 1.27)) (justify right)))
  (property "Footprint" "FRANK:USB Type C" (at 130.81 96.52 0) (effects (font (size 1.27 1.27)) (hide yes)))
  (property "Datasheet" "https://eu.mouser.com/datasheet/2/837/usb4215-3472997.pdf" (at 130.81 96.52 0) (effects (font (size 1.27 1.27)) (hide yes)))
  (property "Description" "" (at 127 95.25 0) (effects (font (size 1.27 1.27)) (hide yes)))
  (property "LCSC" "" (at 127 95.25 0) (effects (font (size 1.27 1.27)) (hide yes)))
  (property "AliExpress" "https://www.aliexpress.com/item/1005005500797563.html" (at 127 95.25 0) (effects (font (size 1.27 1.27)) (hide yes)))
  (property "Sim.Device" "" (at 127 95.25 0) (effects (font (size 1.27 1.27))))
  (pin "1")
  (pin "10")
  (pin "11")
  (pin "12")
  (pin "13")
  (pin "2")
  (pin "3")
  (pin "4")
  (pin "5")
  (pin "6")
  (pin "7")
  (pin "8")
  (pin "9"))
 (symbol
  (lib_name "GND_6")
  (lib_id "power:GND")
  (at 134.62 88.9 90)
  (unit 1)
  (exclude_from_sim no)
  (in_bom yes)
  (on_board yes)
  (dnp no)
  (property "Reference" "#PWR018" (at 140.97 88.9 0) (effects (font (size 1.27 1.27)) (hide yes)))
  (property "Value" "GND" (at 137.8712 88.773 90) (effects (font (size 1.27 1.27)) (justify right)))
  (property "Footprint" "" (at 134.62 88.9 0) (effects (font (size 1.27 1.27)) (hide yes)))
  (property "Datasheet" "" (at 134.62 88.9 0) (effects (font (size 1.27 1.27)) (hide yes)))
  (property "Description" "Power symbol creates a global label with name \"GND\" , ground" (at 134.62 88.9 0) (effects (font (size 1.27 1.27)) (hide yes)))
  (pin "1"))
 (symbol
  (lib_id "Switch:SW_SPDT_321")
  (at 160.02 83.82 0)
  (unit 1)
  (exclude_from_sim no)
  (in_bom yes)
  (on_board yes)
  (dnp no)
  (fields_autoplaced yes)
  (property "Reference" "S2" (at 160.02 74.93 0) (effects (font (size 1.27 1.27))))
  (property "Value" "MSK12C02" (at 160.02 77.47 0) (effects (font (size 1.27 1.27))))
  (property "Footprint" "FRANK:Switch (MSK12C02)" (at 160.02 93.98 0) (effects (font (size 1.27 1.27)) (hide yes)))
  (property "Datasheet" "~" (at 160.02 91.44 0) (effects (font (size 1.27 1.27)) (hide yes)))
  (property "Description" "Switch, single pole double throw" (at 160.02 83.82 0) (effects (font (size 1.27 1.27)) (hide yes)))
  (pin "2")
  (pin "1")
  (pin "3"))
 (symbol
  (lib_id "Device:R")
  (at 185.42 128.27 90)
  (unit 1)
  (exclude_from_sim no)
  (in_bom yes)
  (on_board yes)
  (dnp no)
  (fields_autoplaced yes)
  (property "Reference" "R13" (at 185.42 121.92 90) (effects (font (size 1.27 1.27))))
  (property "Value" "1K" (at 185.42 124.46 90) (effects (font (size 1.27 1.27))))
  (property "Footprint" "FRANK:Resistor (0402)" (at 185.42 130.048 90) (effects (font (size 1.27 1.27)) (hide yes)))
  (property "Datasheet" "https://www.vishay.com/docs/28952/mcs0402at-mct0603at-mcu0805at-mca1206at.pdf" (at 185.42 128.27 0) (effects (font (size 1.27 1.27)) (hide yes)))
  (property "Description" "Resistor" (at 185.42 128.27 0) (effects (font (size 1.27 1.27)) (hide yes)))
  (property "AliExpress" "https://www.vishay.com/docs/28952/mcs0402at-mct0603at-mcu0805at-mca1206at.pdf" (at 185.42 128.27 0) (effects (font (size 1.27 1.27)) (hide yes)))
  (property "Sim.Device" "" (at 185.42 128.27 0) (effects (font (size 1.27 1.27))))
  (property "LCSC" "" (at 185.42 128.27 0) (effects (font (size 1.27 1.27)) (hide yes)))
  (pin "1")
  (pin "2"))
 (symbol
  (lib_name "+3V3_1")
  (lib_id "power:+3V3")
  (at 191.77 128.27 270)
  (unit 1)
  (exclude_from_sim no)
  (in_bom yes)
  (on_board yes)
  (dnp no)
  (fields_autoplaced yes)
  (property "Reference" "#PWR025" (at 187.96 128.27 0) (effects (font (size 1.27 1.27)) (hide yes)))
  (property "Value" "+3V3" (at 195.58 128.2699 90) (effects (font (size 1.27 1.27)) (justify left)))
  (property "Footprint" "" (at 191.77 128.27 0) (effects (font (size 1.27 1.27)) (hide yes)))
  (property "Datasheet" "" (at 191.77 128.27 0) (effects (font (size 1.27 1.27)) (hide yes)))
  (property "Description" "Power symbol creates a global label with name \"+3V3\"" (at 191.77 128.27 0) (effects (font (size 1.27 1.27)) (hide yes)))
  (pin "1"))
 (symbol
  (lib_id "Device:R")
  (at 135.89 120.65 0)
  (unit 1)
  (exclude_from_sim no)
  (in_bom yes)
  (on_board yes)
  (dnp no)
  (fields_autoplaced yes)
  (property "Reference" "R12" (at 138.43 119.3799 0) (effects (font (size 1.27 1.27)) (justify left)))
  (property "Value" "1M" (at 138.43 121.9199 0) (effects (font (size 1.27 1.27)) (justify left)))
  (property "Footprint" "FRANK:Resistor (0402)" (at 134.112 120.65 90) (effects (font (size 1.27 1.27)) (hide yes)))
  (property "Datasheet" "https://www.vishay.com/docs/28952/mcs0402at-mct0603at-mcu0805at-mca1206at.pdf" (at 135.89 120.65 0) (effects (font (size 1.27 1.27)) (hide yes)))
  (property "Description" "" (at 135.89 120.65 0) (effects (font (size 1.27 1.27)) (hide yes)))
  (property "AliExpress" "https://www.aliexpress.com/item/1005005945735199.html" (at 135.89 120.65 0) (effects (font (size 1.27 1.27)) (hide yes)))
  (property "Sim.Device" "" (at 135.89 120.65 0) (effects (font (size 1.27 1.27))))
  (property "LCSC" "" (at 135.89 120.65 0) (effects (font (size 1.27 1.27)) (hide yes)))
  (pin "1")
  (pin "2"))
 (symbol
  (lib_id "power:GND")
  (at 134.62 81.28 90)
  (unit 1)
  (exclude_from_sim no)
  (in_bom yes)
  (on_board yes)
  (dnp no)
  (property "Reference" "#PWR017" (at 140.97 81.28 0) (effects (font (size 1.27 1.27)) (hide yes)))
  (property "Value" "GND" (at 137.8712 81.153 90) (effects (font (size 1.27 1.27)) (justify right)))
  (property "Footprint" "" (at 134.62 81.28 0) (effects (font (size 1.27 1.27)) (hide yes)))
  (property "Datasheet" "" (at 134.62 81.28 0) (effects (font (size 1.27 1.27)) (hide yes)))
  (property "Description" "Power symbol creates a global label with name \"GND\" , ground" (at 134.62 81.28 0) (effects (font (size 1.27 1.27)) (hide yes)))
  (pin "1"))
 (symbol
  (lib_id "Device:LED")
  (at 177.8 128.27 0)
  (unit 1)
  (exclude_from_sim no)
  (in_bom yes)
  (on_board yes)
  (dnp no)
  (fields_autoplaced yes)
  (property "Reference" "LD1" (at 176.2125 121.92 0) (effects (font (size 1.27 1.27))))
  (property "Value" "Power" (at 176.2125 124.46 0) (effects (font (size 1.27 1.27))))
  (property "Footprint" "FRANK:LED (0402)" (at 177.8 128.27 0) (effects (font (size 1.27 1.27)) (hide yes)))
  (property "Datasheet" "https://www.farnell.com/datasheets/1760130.pdf" (at 177.8 128.27 0) (effects (font (size 1.27 1.27)) (hide yes)))
  (property "Description" "Light emitting diode" (at 177.8 128.27 0) (effects (font (size 1.27 1.27)) (hide yes)))
  (property "AliExpress" "https://www.aliexpress.com/item/1005007252088951.html" (at 177.8 128.27 0) (effects (font (size 1.27 1.27)) (hide yes)))
  (property "Sim.Pins" "1=K 2=A" (at 177.8 128.27 0) (effects (font (size 1.27 1.27)) (hide yes)))
  (property "Sim.Device" "" (at 177.8 128.27 0) (effects (font (size 1.27 1.27))))
  (pin "1")
  (pin "2"))
 (symbol
  (lib_id "Device:R_Small")
  (at 132.08 104.14 270)
  (unit 1)
  (exclude_from_sim no)
  (in_bom yes)
  (on_board yes)
  (dnp no)
  (property "Reference" "R11" (at 132.08 101.6 90) (effects (font (size 1.27 1.27))))
  (property "Value" "5.1K" (at 132.08 104.14 90) (effects (font (size 0.508 0.508))))
  (property "Footprint" "FRANK:Resistor (0402)" (at 132.08 104.14 0) (effects (font (size 1.27 1.27)) (hide yes)))
  (property "Datasheet" "~" (at 132.08 104.14 0) (effects (font (size 1.27 1.27)) (hide yes)))
  (property "Description" "Resistor, small symbol" (at 132.08 104.14 0) (effects (font (size 1.27 1.27)) (hide yes)))
  (property "LCSC" "" (at 132.08 104.14 0) (effects (font (size 1.27 1.27)) (hide yes)))
  (property "AliExpress" "https://www.aliexpress.com/item/1005005945735199.html" (at 132.08 104.14 0) (effects (font (size 1.27 1.27)) (hide yes)))
  (property "Sim.Device" "" (at 132.08 104.14 0) (effects (font (size 1.27 1.27))))
  (pin "1")
  (pin "2"))
 (symbol
  (lib_name "GND_4")
  (lib_id "power:GND")
  (at 194.31 90.17 0)
  (unit 1)
  (exclude_from_sim no)
  (in_bom yes)
  (on_board yes)
  (dnp no)
  (property "Reference" "#PWR026" (at 194.31 96.52 0) (effects (font (size 1.27 1.27)) (hide yes)))
  (property "Value" "GND" (at 190.5 91.44 0) (effects (font (size 1.27 1.27))))
  (property "Footprint" "" (at 194.31 90.17 0) (effects (font (size 1.27 1.27)) (hide yes)))
  (property "Datasheet" "" (at 194.31 90.17 0) (effects (font (size 1.27 1.27)) (hide yes)))
  (property "Description" "Power symbol creates a global label with name \"GND\" , ground" (at 194.31 90.17 0) (effects (font (size 1.27 1.27)) (hide yes)))
  (pin "1")))
